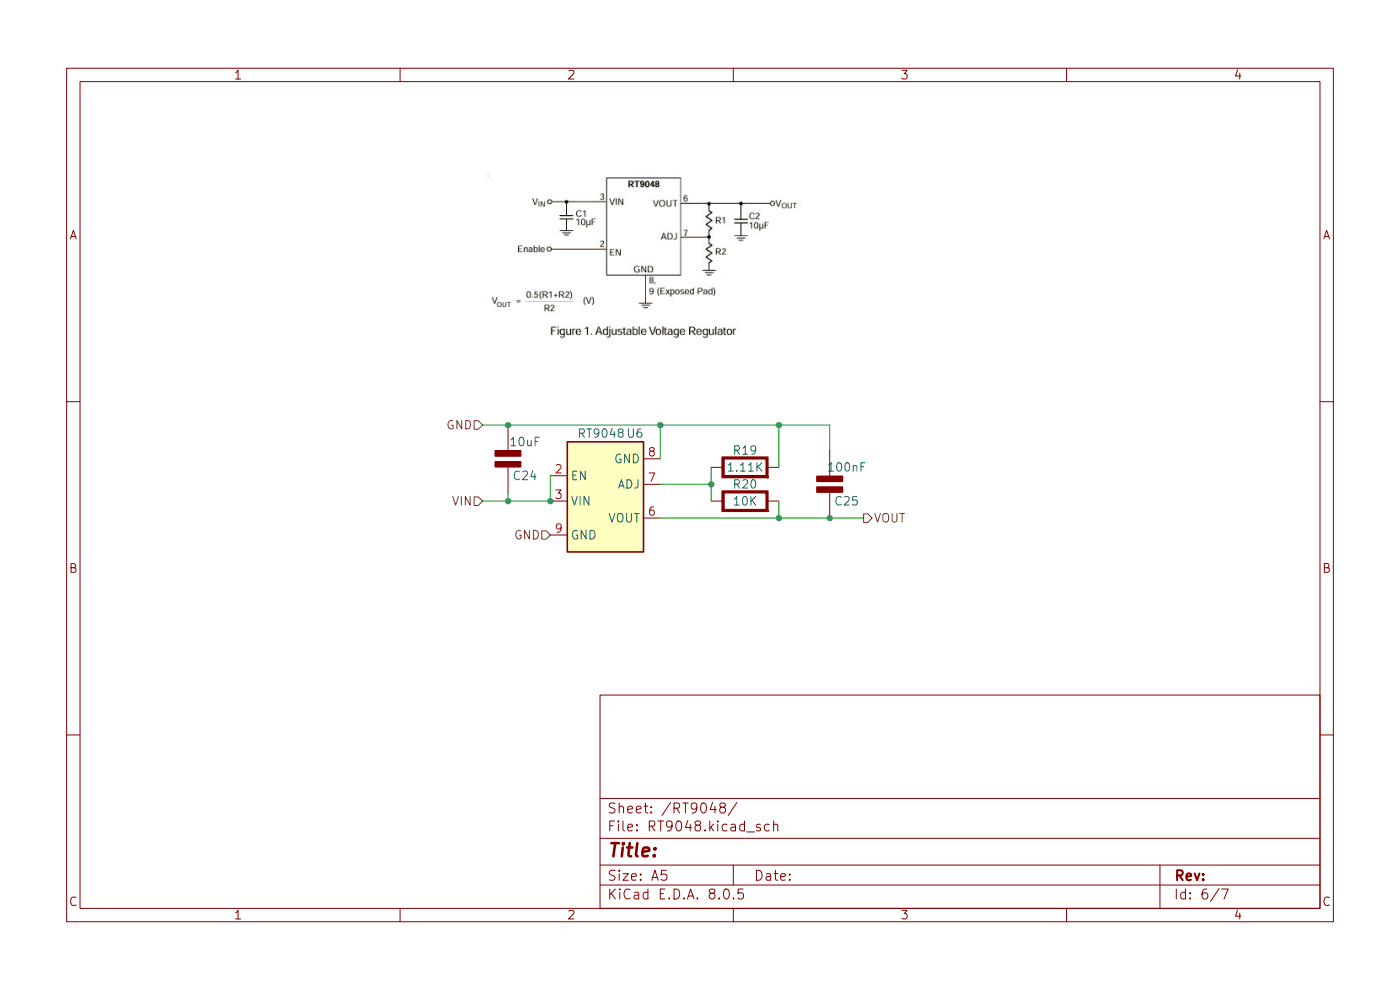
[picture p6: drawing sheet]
(kicad_sch
 (version 20231120)
 (generator "eeschema")
 (generator_version "8.0")
 (paper "A5")
 (lib_symbols
  (symbol "PCM_Elektuur:C"
   (pin_numbers hide)
   (pin_names
    (offset 0) hide) (exclude_from_sim no) (in_bom yes) (on_board yes)
   (property "Reference" "C" (at 0.635 3.175 0) (effects (font (size 1.27 1.27)) (justify left)))
   (property "Value" "C" (at 0.635 -3.175 0) (effects (font (size 1.27 1.27)) (justify left)))
   (property "Footprint" "" (at 0 0 0) (effects (font (size 1.27 1.27)) (hide yes)))
   (property "Datasheet" "" (at 0 0 0) (effects (font (size 1.27 1.27)) (hide yes)))
   (property "Description" "capacitor, non-polarized/bipolar" (at 0 0 0) (effects (font (size 1.27 1.27)) (hide yes)))
   (property "Indicator" "+" (at -1.27 3.175 0) (effects (font (size 1.27 1.27)) (hide yes)))
   (property "Rating" "V" (at -0.635 -3.175 0) (effects (font (size 1.27 1.27)) (justify right) (hide yes)))
   (symbol "C_1_1"
    (rectangle (start -1.905 -0.4318) (end 1.905 -1.1938) (stroke (width 0.254) (type default)) (fill (type outline)))
    (rectangle (start -1.905 1.1938) (end 1.905 0.4318) (stroke (width 0.254) (type default)) (fill (type outline)))
    (pin passive line (at 0 5.08 270) (length 3.8862) (name "+" (effects (font (size 1.27 1.27)))) (number "1" (effects (font (size 1.27 1.27)))))
    (pin passive line (at 0 -5.08 90) (length 3.8862) (name "-" (effects (font (size 1.27 1.27)))) (number "2" (effects (font (size 1.27 1.27))))))
   (symbol "C_1_2"
    (polyline (pts (xy -1.905 -1.4986) (xy 1.905 -1.4986) (xy 1.905 -0.4318) (xy -1.905 -0.4318) (xy -1.905 -1.4986) (xy -1.8034 -1.397) (xy -1.8034 -0.5334) (xy 1.8034 -0.5334) (xy 1.8034 -1.397) (xy -1.8034 -1.397) (xy -1.905 -1.4986)) (stroke (width 0.254) (type default)) (fill (type outline)))
    (polyline (pts (xy -1.905 0.4318) (xy 1.905 0.4318) (xy 1.905 1.4986) (xy -1.905 1.4986) (xy -1.905 0.4318) (xy -1.8034 0.5334) (xy -1.8034 1.397) (xy 1.8034 1.397) (xy 1.8034 0.5334) (xy -1.8034 0.5334) (xy -1.905 0.4318)) (stroke (width 0.254) (type default)) (fill (type outline)))
    (pin passive line (at 0 5.08 270) (length 3.5814) (name "+" (effects (font (size 1.27 1.27)))) (number "1" (effects (font (size 1.27 1.27)))))
    (pin passive line (at 0 -5.08 90) (length 3.5814) (name "-" (effects (font (size 1.27 1.27)))) (number "2" (effects (font (size 1.27 1.27)))))))
  (symbol "PCM_Elektuur:R"
   (pin_numbers hide)
   (pin_names
    (offset 0) hide) (exclude_from_sim no) (in_bom yes) (on_board yes)
   (property "Reference" "R" (at 2.54 3.175 0) (effects (font (size 1.27 1.27)) (justify left)))
   (property "Value" "R" (at 0 0 90) (effects (font (size 1.27 1.27))))
   (property "Footprint" "" (at 0 0 0) (effects (font (size 1.27 1.27)) (hide yes)))
   (property "Datasheet" "" (at 0 0 0) (effects (font (size 1.27 1.27)) (hide yes)))
   (property "Description" "resistor" (at 0 0 0) (effects (font (size 1.27 1.27)) (hide yes)))
   (property "Indicator" "+" (at -3.175 3.175 0) (effects (font (size 1.27 1.27)) (hide yes)))
   (property "Rating" "W" (at 2.54 -3.175 0) (effects (font (size 1.27 1.27)) (justify left) (hide yes)))
   (symbol "R_1_1"
    (polyline (pts (xy -1.524 -3.429) (xy 1.524 -3.429) (xy 1.524 3.429) (xy -1.524 3.429) (xy -1.524 -3.429) (xy -1.27 -3.175) (xy -1.27 3.175) (xy 1.27 3.175) (xy 1.27 -3.175) (xy -1.27 -3.175) (xy -1.524 -3.429)) (stroke (width 0.254) (type default)) (fill (type outline)))
    (pin passive line (at 0 5.08 270) (length 1.651) (name "+" (effects (font (size 1.27 1.27)))) (number "1" (effects (font (size 1.27 1.27)))))
    (pin passive line (at 0 -5.08 90) (length 1.651) (name "-" (effects (font (size 1.27 1.27)))) (number "2" (effects (font (size 1.27 1.27))))))
   (symbol "R_1_2"
    (polyline (pts (xy -0.508 -3.429) (xy 1.524 -3.429) (xy 1.524 3.429) (xy -0.508 3.429) (xy -0.508 3.175) (xy 1.27 3.175) (xy 1.27 -3.175) (xy -0.508 -3.175) (xy -0.508 -3.429)) (stroke (width 0.254) (type default)) (fill (type outline)))
    (pin passive line (at 0 5.08 270) (length 1.651) (name "+" (effects (font (size 1.27 1.27)))) (number "1" (effects (font (size 1.27 1.27)))))
    (pin passive line (at 0 -5.08 90) (length 1.651) (name "-" (effects (font (size 1.27 1.27)))) (number "2" (effects (font (size 1.27 1.27))))))
   (symbol "R_1_3"
    (polyline (pts (xy 0 3.4798) (xy 0 3.2004) (xy 0.7112 2.794) (xy -1.1938 1.6764) (xy 0.7112 0.5588) (xy -1.1938 -0.5588) (xy 0.7112 -1.6764) (xy -1.1938 -2.794) (xy 0 -3.4798) (xy 0 -3.2004) (xy -0.7112 -2.794) (xy 1.1938 -1.6764) (xy -0.7112 -0.5588) (xy 1.1938 0.5588) (xy -0.7112 1.6764) (xy 1.1938 2.794) (xy 0 3.4798)) (stroke (width 0.254) (type default)) (fill (type outline)))
    (pin passive line (at 0 5.08 270) (length 1.6002) (name "+" (effects (font (size 1.27 1.27)))) (number "1" (effects (font (size 1.27 1.27)))))
    (pin passive line (at 0 -5.08 90) (length 1.6002) (name "-" (effects (font (size 1.27 1.27)))) (number "2" (effects (font (size 1.27 1.27))))))
   (symbol "R_1_4"
    (polyline (pts (xy 0 4.5466) (xy 0 4.2672) (xy 0.0508 4.2418) (xy 1.016 3.683) (xy -1.524 2.2098) (xy 1.016 0.7366) (xy -1.524 -0.7366) (xy 1.016 -2.2098) (xy -1.524 -3.683) (xy -0.0762 -4.5212) (xy 0 -4.5466) (xy 0 -4.2672) (xy -0.0508 -4.2418) (xy -1.016 -3.683) (xy 1.524 -2.2098) (xy -1.016 -0.7366) (xy 1.524 0.7366) (xy -1.016 2.2098) (xy 1.524 3.683) (xy 0.0762 4.5212) (xy 0 4.5466)) (stroke (width 0.254) (type default)) (fill (type outline)))
    (pin passive line (at 0 5.08 270) (length 0.5334) (name "+" (effects (font (size 1.27 1.27)))) (number "1" (effects (font (size 1.27 1.27)))))
    (pin passive line (at 0 -5.08 90) (length 0.5334) (name "-" (effects (font (size 1.27 1.27)))) (number "2" (effects (font (size 1.27 1.27)))))))
  (symbol "Regulator_Linear_Addition:RT9048" (exclude_from_sim no) (in_bom yes) (on_board yes)
   (property "Reference" "U" (at 2.032 13.716 0) (effects (font (size 1.27 1.27))))
   (property "Value" "RT9048" (at 5.334 10.414 0) (effects (font (size 1.27 1.27))))
   (property "Footprint" "Package_SO:HSOP-8-1EP_3.9x4.9mm_P1.27mm_EP2.3x2.3mm" (at 2.54 0 0) (effects (font (size 1.27 1.27)) (hide yes)))
   (property "Datasheet" "https://www.richtek.com/assets/product_file/RT9048/DS9048-04.pdf" (at -0.254 -16.764 0) (effects (font (size 1.27 1.27)) (hide yes)))
   (property "Description" " 2A, Low Input Voltage, Ultra-Low Dropout Linear Regulator  with Enable" (at 0.762 -11.684 0) (effects (font (size 1.27 1.27)) (hide yes)))
   (symbol "RT9048_0_0"
    (rectangle (start -5.08 8.89) (end 6.35 -7.62) (stroke (width 0.254) (type solid)) (fill (type background))))
   (symbol "RT9048_1_0"
    (pin input line (at -7.62 3.81 0) (length 2.54) (name "EN" (effects (font (size 1.27 1.27)))) (number "2" (effects (font (size 1.27 1.27))))))
   (symbol "RT9048_1_1"
    (pin no_connect line (at -5.08 6.35 0) (length 2.54) hide (name "NC" (effects (font (size 1.27 1.27)))) (number "1" (effects (font (size 1.27 1.27)))))
    (pin power_in line (at -7.62 0 0) (length 2.54) (name "VIN" (effects (font (size 1.27 1.27)))) (number "3" (effects (font (size 1.27 1.27)))))
    (pin no_connect line (at -5.08 -2.54 0) (length 2.54) hide (name "NC" (effects (font (size 1.27 1.27)))) (number "4" (effects (font (size 1.27 1.27)))))
    (pin no_connect line (at 6.35 -5.08 180) (length 2.54) hide (name "NC" (effects (font (size 1.27 1.27)))) (number "5" (effects (font (size 1.27 1.27)))))
    (pin power_out line (at 8.89 -2.54 180) (length 2.54) (name "VOUT" (effects (font (size 1.27 1.27)))) (number "6" (effects (font (size 1.27 1.27)))))
    (pin input line (at 8.89 2.54 180) (length 2.54) (name "ADJ" (effects (font (size 1.27 1.27)))) (number "7" (effects (font (size 1.27 1.27)))))
    (pin power_in line (at 8.89 6.35 180) (length 2.54) (name "GND" (effects (font (size 1.27 1.27)))) (number "8" (effects (font (size 1.27 1.27)))))
    (pin power_in line (at -7.62 -5.08 0) (length 2.54) (name "GND" (effects (font (size 1.27 1.27)))) (number "9" (effects (font (size 1.27 1.27))))))))
 (junction
  (at 99.06 63.5)
  (diameter 0)
  (color 0 0 0 0))
 (junction
  (at 82.55 74.93)
  (diameter 0)
  (color 0 0 0 0))
 (junction
  (at 106.68 72.39)
  (diameter 0)
  (color 0 0 0 0))
 (junction
  (at 76.2 63.5)
  (diameter 0)
  (color 0 0 0 0))
 (junction
  (at 116.84 63.5)
  (diameter 0)
  (color 0 0 0 0))
 (junction
  (at 116.84 77.47)
  (diameter 0)
  (color 0 0 0 0))
 (junction
  (at 124.46 77.47)
  (diameter 0)
  (color 0 0 0 0))
 (junction
  (at 76.2 74.93)
  (diameter 0)
  (color 0 0 0 0))
 (wire
  (pts (xy 76.2 74.93) (xy 82.55 74.93))
  (stroke (width 0) (type default)))
 (wire
  (pts (xy 116.84 74.93) (xy 116.84 77.47))
  (stroke (width 0) (type default)))
 (wire
  (pts (xy 124.46 77.47) (xy 129.54 77.47))
  (stroke (width 0) (type default)))
 (wire
  (pts (xy 124.46 67.31) (xy 124.46 63.5))
  (stroke (width 0) (type default)))
 (wire
  (pts (xy 116.84 77.47) (xy 124.46 77.47))
  (stroke (width 0) (type default)))
 (wire
  (pts (xy 99.06 63.5) (xy 99.06 68.58))
  (stroke (width 0) (type default)))
 (wire
  (pts (xy 106.68 72.39) (xy 106.68 74.93))
  (stroke (width 0) (type default)))
 (wire
  (pts (xy 106.68 69.85) (xy 106.68 72.39))
  (stroke (width 0) (type default)))
 (wire
  (pts (xy 82.55 71.12) (xy 82.55 74.93))
  (stroke (width 0) (type default)))
 (wire
  (pts (xy 72.39 63.5) (xy 76.2 63.5))
  (stroke (width 0) (type default)))
 (wire
  (pts (xy 116.84 63.5) (xy 99.06 63.5))
  (stroke (width 0) (type default)))
 (wire
  (pts (xy 76.2 73.66) (xy 76.2 74.93))
  (stroke (width 0) (type default)))
 (wire
  (pts (xy 124.46 63.5) (xy 116.84 63.5))
  (stroke (width 0) (type default)))
 (wire
  (pts (xy 99.06 77.47) (xy 116.84 77.47))
  (stroke (width 0) (type default)))
 (wire
  (pts (xy 116.84 63.5) (xy 116.84 69.85))
  (stroke (width 0) (type default)))
 (wire
  (pts (xy 99.06 63.5) (xy 76.2 63.5))
  (stroke (width 0) (type default)))
 (wire
  (pts (xy 72.39 74.93) (xy 76.2 74.93))
  (stroke (width 0) (type default)))
 (wire
  (pts (xy 99.06 72.39) (xy 106.68 72.39))
  (stroke (width 0) (type default)))
 (image
  (at 96.52 38.1)
  (scale 0.465483)
  (data))
 (hierarchical_label "GND"
  (shape input)
  (at 72.39 63.5 180)
  (fields_autoplaced yes)
  (effects (font (size 1.27 1.27)) (justify right)))
 (hierarchical_label "GND"
  (shape input)
  (at 82.55 80.01 180)
  (fields_autoplaced yes)
  (effects (font (size 1.27 1.27)) (justify right)))
 (hierarchical_label "VOUT"
  (shape output)
  (at 129.54 77.47 0)
  (fields_autoplaced yes)
  (effects (font (size 1.27 1.27)) (justify left)))
 (hierarchical_label "VIN"
  (shape input)
  (at 72.39 74.93 180)
  (fields_autoplaced yes)
  (effects (font (size 1.27 1.27)) (justify right)))
 (symbol
  (lib_id "PCM_Elektuur:C")
  (at 76.2 68.58 180)
  (unit 1)
  (exclude_from_sim no)
  (in_bom yes)
  (on_board yes)
  (dnp no)
  (property "Reference" "C24" (at 78.74 71.12 0) (effects (font (size 1.27 1.27))))
  (property "Value" "10uF" (at 78.74 66.04 0) (effects (font (size 1.27 1.27))))
  (property "Footprint" "Capacitor_SMD:C_0603_1608Metric_Pad1.08x0.95mm_HandSolder" (at 76.2 68.58 0) (effects (font (size 1.27 1.27)) (hide yes)))
  (property "Datasheet" "" (at 76.2 68.58 0) (effects (font (size 1.27 1.27)) (hide yes)))
  (property "Description" "capacitor, non-polarized/bipolar" (at 76.2 68.58 0) (effects (font (size 1.27 1.27)) (hide yes)))
  (property "Indicator" "+" (at 77.47 71.755 0) (effects (font (size 1.27 1.27)) (hide yes)))
  (property "Rating" "V" (at 76.835 65.405 0) (effects (font (size 1.27 1.27)) (justify right) (hide yes)))
  (pin "1")
  (pin "2"))
 (symbol
  (lib_id "PCM_Elektuur:C")
  (at 124.46 72.39 180)
  (unit 1)
  (exclude_from_sim no)
  (in_bom yes)
  (on_board yes)
  (dnp no)
  (property "Reference" "C25" (at 127 74.93 0) (effects (font (size 1.27 1.27))))
  (property "Value" "100nF" (at 127 69.85 0) (effects (font (size 1.27 1.27))))
  (property "Footprint" "Capacitor_SMD:C_0603_1608Metric_Pad1.08x0.95mm_HandSolder" (at 124.46 72.39 0) (effects (font (size 1.27 1.27)) (hide yes)))
  (property "Datasheet" "" (at 124.46 72.39 0) (effects (font (size 1.27 1.27)) (hide yes)))
  (property "Description" "capacitor, non-polarized/bipolar" (at 124.46 72.39 0) (effects (font (size 1.27 1.27)) (hide yes)))
  (property "Indicator" "+" (at 125.73 75.565 0) (effects (font (size 1.27 1.27)) (hide yes)))
  (property "Rating" "V" (at 125.095 69.215 0) (effects (font (size 1.27 1.27)) (justify right) (hide yes)))
  (pin "1")
  (pin "2"))
 (symbol
  (lib_id "Regulator_Linear_Addition:RT9048")
  (at 90.17 74.93 0)
  (unit 1)
  (exclude_from_sim no)
  (in_bom yes)
  (on_board yes)
  (dnp no)
  (property "Reference" "U6" (at 95.25 64.77 0) (effects (font (size 1.27 1.27))))
  (property "Value" "RT9048" (at 90.17 64.77 0) (effects (font (size 1.27 1.27))))
  (property "Footprint" "Package_SO:HSOP-8-1EP_3.9x4.9mm_P1.27mm_EP2.3x2.3mm" (at 92.71 74.93 0) (effects (font (size 1.27 1.27)) (hide yes)))
  (property "Datasheet" "https://www.richtek.com/assets/product_file/RT9048/DS9048-04.pdf" (at 89.916 91.694 0) (effects (font (size 1.27 1.27)) (hide yes)))
  (property "Description" "2A, Low Input Voltage, Ultra-Low Dropout Linear Regulator  with Enable" (at 90.932 86.614 0) (effects (font (size 1.27 1.27)) (hide yes)))
  (pin "2")
  (pin "3")
  (pin "4")
  (pin "1")
  (pin "9")
  (pin "5")
  (pin "8")
  (pin "7")
  (pin "6"))
 (symbol
  (lib_id "PCM_Elektuur:R")
  (at 111.76 69.85 90)
  (unit 1)
  (exclude_from_sim no)
  (in_bom yes)
  (on_board yes)
  (dnp no)
  (property "Reference" "R19" (at 111.76 67.31 90) (effects (font (size 1.27 1.27))))
  (property "Value" "1.11K" (at 111.76 69.85 90) (effects (font (size 1.27 1.27))))
  (property "Footprint" "PCM_Resistor_SMD_AKL:R_0603_1608Metric_Pad0.98x0.95mm_HandSolder" (at 111.76 69.85 0) (effects (font (size 1.27 1.27)) (hide yes)))
  (property "Datasheet" "" (at 111.76 69.85 0) (effects (font (size 1.27 1.27)) (hide yes)))
  (property "Description" "resistor" (at 111.76 69.85 0) (effects (font (size 1.27 1.27)) (hide yes)))
  (property "Indicator" "+" (at 108.585 73.025 0) (effects (font (size 1.27 1.27)) (hide yes)))
  (property "Rating" "W" (at 114.935 67.31 0) (effects (font (size 1.27 1.27)) (justify left) (hide yes)))
  (pin "2")
  (pin "1"))
 (symbol
  (lib_id "PCM_Elektuur:R")
  (at 111.76 74.93 90)
  (unit 1)
  (exclude_from_sim no)
  (in_bom yes)
  (on_board yes)
  (dnp no)
  (property "Reference" "R20" (at 111.76 72.39 90) (effects (font (size 1.27 1.27))))
  (property "Value" "10K" (at 111.76 74.93 90) (effects (font (size 1.27 1.27))))
  (property "Footprint" "PCM_Resistor_SMD_AKL:R_0603_1608Metric_Pad0.98x0.95mm_HandSolder" (at 111.76 74.93 0) (effects (font (size 1.27 1.27)) (hide yes)))
  (property "Datasheet" "" (at 111.76 74.93 0) (effects (font (size 1.27 1.27)) (hide yes)))
  (property "Description" "resistor" (at 111.76 74.93 0) (effects (font (size 1.27 1.27)) (hide yes)))
  (property "Indicator" "+" (at 108.585 78.105 0) (effects (font (size 1.27 1.27)) (hide yes)))
  (property "Rating" "W" (at 114.935 72.39 0) (effects (font (size 1.27 1.27)) (justify left) (hide yes)))
  (pin "2")
  (pin "1")))
